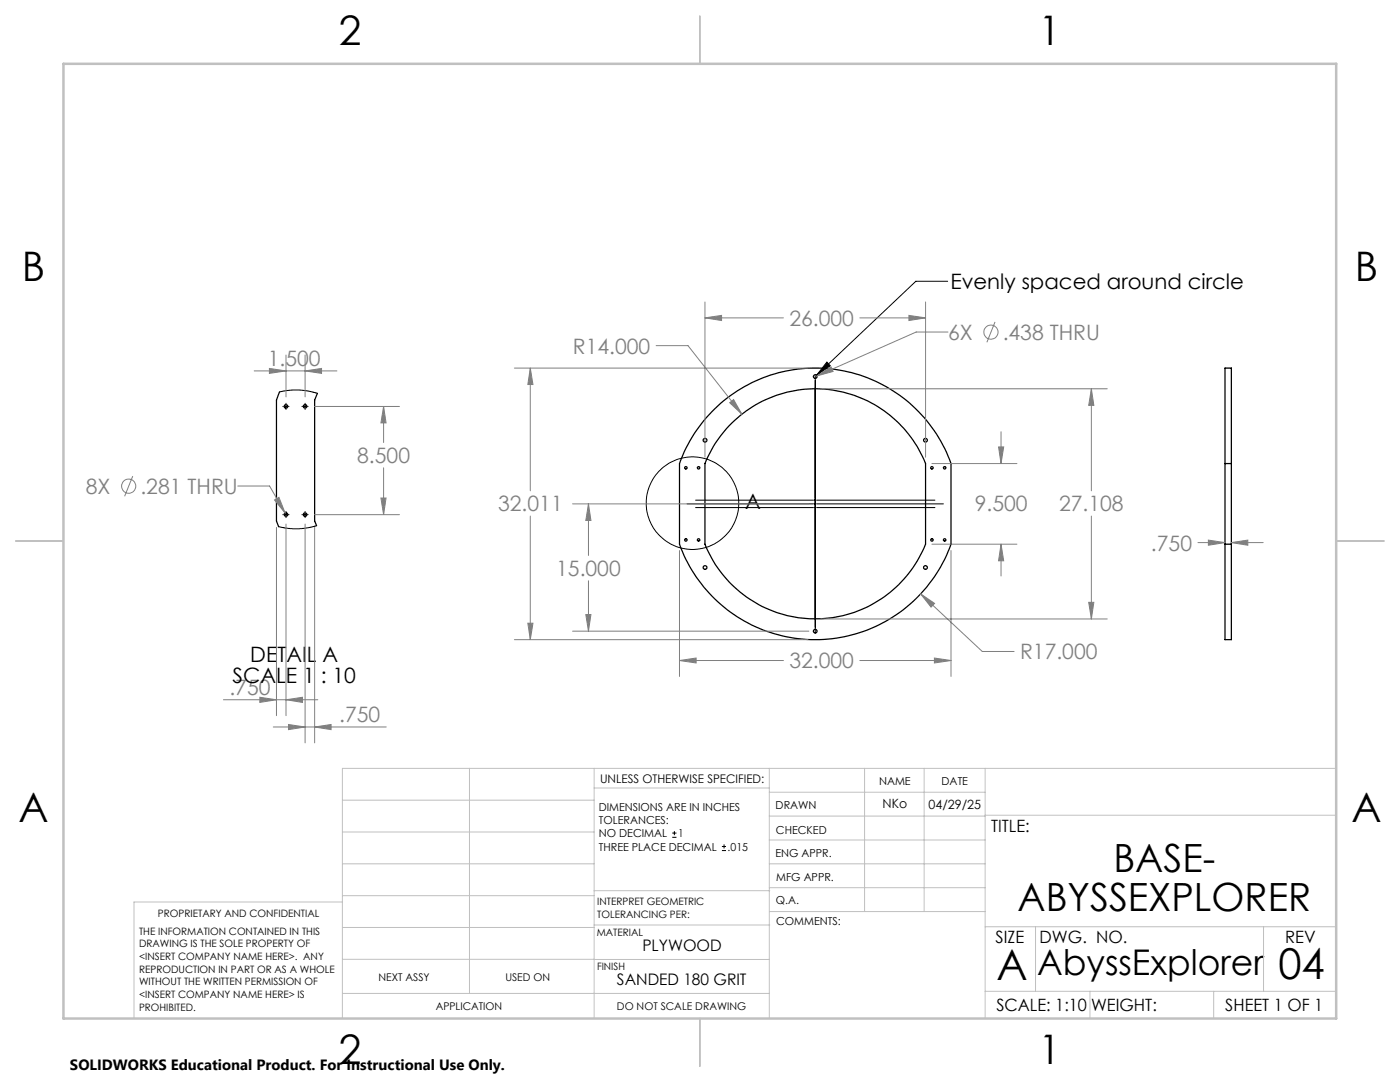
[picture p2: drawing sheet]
<svg xmlns="http://www.w3.org/2000/svg" width="279mm" height="216mm" viewBox="0 0 279 216" stroke-linecap="round" stroke-linejoin="round" font-family="sans-serif">
<g fill="none" stroke="#000" stroke-width=".25">
<path d="M55.8 78.2l-.6 1.6v24.2l.4 1.1M63.4 78.5l-.6 1.3v24.2l.4 .9M142.1 82.1a28.8 28.8 0 0 1 47.7 10.4v16.1a28.8 28.8 0 0 1-27.1 19 28.8 28.8 0 0 1-27.1-19v-16.1a28.6 28.6 0 0 1 6.5-10.4zM145.5 84.9a23.7 23.7 0 0 1 39.2 7.6v16.1a23.7 23.7 0 0 1-22 14.9 23.7 23.7 0 0 1-22-14.9v-16.1a22.8 22.8 0 0 1 4.8-7.6zM244.5 92.5v-19.1h1.2v19.1M244.5 92.5h1.2M244.5 92.5v16.1M245.7 92.5v16.1M244.5 108.6v19h1.2v-19M244.5 108.6h1.2"/>
<circle cx="162.7" cy="75.1" r=".36"/>
<circle cx="57.1" cy="81.1" r=".35"/>
<circle cx="60.9" cy="81.1" r=".35"/>
<circle cx="136.9" cy="93.3" r=".25"/>
<circle cx="139.4" cy="93.3" r=".25"/>
<circle cx="140.7" cy="87.8" r=".37"/>
<circle cx="184.7" cy="87.8" r=".37"/>
<circle cx="186" cy="93.3" r=".25"/>
<circle cx="188.5" cy="93.3" r=".25"/>
<circle cx="57.1" cy="102.7" r=".35"/>
<circle cx="60.9" cy="102.7" r=".35"/>
<circle cx="136.9" cy="107.7" r=".25"/>
<circle cx="139.4" cy="107.7" r=".25"/>
<circle cx="140.7" cy="113.2" r=".37"/>
<circle cx="184.7" cy="113.2" r=".37"/>
<circle cx="186" cy="107.7" r=".25"/>
<circle cx="188.5" cy="107.7" r=".25"/>
<circle cx="162.7" cy="125.9" r=".36"/>
</g>
<g fill="none" stroke="#000" stroke-width=".2">
<path d="M189.1 56.1h-6.3l-19.9 18.8M55.8 78.2l2-.3 2.1-.1 1.5 .2 2 .5M162.7 75v51.1M165 72.2l.7 .8-2.8 1.9zM56.4 81.1h.2M56.8 81.1h.5M57.1 80.5v.1M57.1 80.8v.6M57.1 81.6v.1M57.6 81.1h.1M60.3 81.1h.1M60.6 81.1h.5"/>
<path d="M60.9 80.5v.1M60.9 80.8v.6M60.9 81.6v.1M61.4 81.1h.1M138.8 99.8h23.5M162.5 99.8h.4M163.1 99.8h23.5M56.4 102.7h.2M56.8 102.7h.5M57.1 102.1v.1M57.1 102.4v.5M57.1 103.2v.1"/>
<path d="M57.6 102.7h.1M60.3 102.7h.1M60.6 102.7h.5M60.9 102.1v.1M60.9 102.4v.5M60.9 103.2v.1M61.4 102.7h.1M63.2 104.9l-1.6 .4-1.8 .2-2.3-.1-1.9-.3M137.1 100.5h25.2M138.8 101.3h23.5M162.5 101.3h.4M162.5 100.5h.4"/>
<path d="M163.1 101.3h23.5M163.1 100.5h25.2M134.2 167.1h.8M134.2 166.2h.8M134.6 165.8v.9M144.1 169.7h.8M144.1 168.9h.8M144.5 168.5v.8"/>
<circle cx="138.2" cy="100.4" r="9.2"/>
</g>
<g fill="none" stroke="#808080" stroke-width=".2">
<path d="M50.7 74h16.5M53.8 73.5l3.3 .5-3.3 .5zM57.1 70.8v8.4M60.9 74l3.3-.5v1zM60.9 70.8v8.4M102.7 73.4h58.6M105.8 73.4l.6 3.3h-1.1zM105.8 73.4v24.5M131 69h6.3l10.8 13.7M140.7 63.4l3.3-.5v1.1zM140.7 60.3v30.9M140.7 63.4h15.7"/>
<path d="M163.1 75l2.7-1.8 .5 .9zM163.8 77.6h57.2M171.6 63.4h13.1M181.4 62.9l3.3 .5-3.3 .6zM184.7 60.3v30.9M189.2 66.3h-6.4l-19.7 8.7M198.6 64.2l-1.6 4.1M217.8 77.6l.5 3.3h-1zM217.8 77.6v20.3M26.5 95l-1.6 4M47.4 97h6.4l3.1 5.4M54.8 99.8l.9-.6 1.2 3.2z"/>
<path d="M62.8 81.1h16.9M76 99.4h1l-.4 3.3zM76.6 81.1l.4 3.3h-1zM76.6 81.1v7.2M76.6 93.3v9.4M145.6 80.4l.8-.7 1.7 3zM186 92.5h17M199.3 89.2h1l-.5 3.3zM199.8 86.1v6.4M55.2 105.2v37.6M57.1 104.6v38.2M60.9 104.6v43.6"/>
<path d="M62.8 102.7h16.9M62.8 105.2v43M105.8 103v24.6M114.3 100.5h47.1M117.4 100.5l.5 3.4h-1zM117.4 100.5v10.3M117.4 115.9v10M135.6 109.9v25.1M183.7 118.5l2.8 1.9-.7 .7zM183.7 118.5l12.3 11.5h6.4M186 108.6h17M189.8 109.9v25.1"/>
<path d="M199.8 108.6l.5 3.3h-1zM199.8 108.6v6.3M217.8 103v20.5M239.1 108.3h5.4M241.2 107.8l3.3 .5-3.3 .5zM245.7 108.3l3.3-.5v1zM245.7 108.3h6.4M44.6 139.6h18.8M51.9 139.1l3.3 .5-3.3 .6zM57.1 139.6l3.3-.5v1.1zM102.7 127.6h58.6M105.3 124.4h1.1l-.6 3.2z"/>
<path d="M114.3 125.9h47.1M116.9 122.6h1l-.5 3.3zM135.6 131.8l3.3-.5v1zM135.6 131.8h20.8M163.8 123.5h57.2M171.6 131.8h18.2M186.5 131.3l3.3 .5-3.3 .5zM217.3 120.2h1l-.5 3.3zM54.5 145.1h22.6M57.6 144.6l3.3 .5-3.3 .5zM62.8 145.1l3.3-.5v1z"/>
<circle cx="197.8" cy="66.3" r="1.42"/>
<circle cx="25.7" cy="97" r="1.42"/>
</g>
<path d="M162.7 114.9v-28.8" fill="none" stroke="#000" stroke-width=".2" stroke-dasharray="15.2 1.3 1.3 1.3" stroke-dashoffset="2.8" stroke-linecap="butt"/>
<g fill="none" stroke="#c0c0c0" stroke-width=".2">
<path d="M68.3 159.7h50.3M93.7 153.3v44.9M118.6 153.3v49.9M118.6 157.2h34.9M153.5 153.3v49.9M153.5 158.1h43.1M172.5 153.3v28.6M184.4 153.3v28.6M196.6 153.3v49.9M266.7 153.3h-198.4v49.9M68.3 178.7h50.3M68.3 172.4h50.3"/>
<path d="M68.3 166h50.3M68.3 180h-41.6v23.2M118.6 177.7h35M153.5 167.6h43.1M153.5 162.8h43.1M153.5 172.4h43.1M153.5 177.1h43.1M196.6 162.7h70.1M68.3 198.2h85.2M68.3 191.4l85.2 .1M68.3 185.1h50.3M118.6 184.6h35"/>
<path d="M153.6 181.9h43M196.6 197.8h70.1M196.6 184.9h70.1M206.7 184.9v12.9M217.5 197.8v5.4M242.2 197.8v5.4M252.2 184.9v12.9"/>
</g>
<path d="M139.7 3.2v9.5M3.1 107.9h9.6M266.7 107.9h9.5M139.7 203.2v9.6" fill="none" stroke="#c0c0c0" stroke-width=".25"/>
<path d="M12.7 12.7h254v190.5h-254z" fill="none" stroke="#c0c0c0" stroke-width=".5"/>
<path d="M165 72.2l.7 .8-2.8 1.9z" fill="#000"/>
<g fill="#808080">
<path d="M199.8 108.6l.5 3.3h-1zM199.3 89.2h1l-.5 3.3zM183.7 118.5l2.1 2.6 .7-.7zM135.6 131.8l3.3-.5v1zM186.5 131.3l3.3 .5-3.3 .5zM140.7 63.4l3.3-.5v1.1zM181.4 62.9l3.3 .5-3.3 .6zM105.8 73.4l.6 3.3h-1.1zM105.3 124.4h1.1l-.6 3.2zM217.3 120.2h1l-.5 3.3zM217.8 77.6l.5 3.3h-1zM145.6 80.4l2.5 2.3-1.7-3zM163.1 75l3.2-.9-.5-.9zM117.4 100.5l.5 3.4h-1zM116.9 122.6h1l-.5 3.3zM245.7 108.3l3.3-.5v1zM241.2 107.8l3.3 .5-3.3 .5zM54.8 99.8l2.1 2.6-1.2-3.2zM53.8 73.5l3.3 .5-3.3 .5zM60.9 74l3.3-.5v1zM76.6 81.1l.4 3.3h-1zM76 99.4h1l-.4 3.3z"/>
<path d="M57.6 144.6l3.3 .5-3.3 .5zM62.8 145.1l3.3-.5v1z"/>
<path d="M57.1 139.6l3.3-.5v1.1zM51.9 139.1l3.3 .5-3.3 .6z"/>
</g>
<g font-size="8.5">
<text x="198.9" y="195.5">A</text>
<text x="255.1" y="195.4">04</text>
</g>
<g font-size="8.1">
<text x="67.6" y="8.9">2</text>
<text x="207.3" y="8.9">1</text>
<text x="4.4" y="56.1">B</text>
<text x="270.4" y="56.1">B</text>
<text x="3.7" y="164.1">A</text>
<text x="269.7" y="164.1">A</text>
<text x="67.6" y="212.4">2</text>
<text x="207.3" y="212.4">1</text>
</g>
<g font-size="7.8">
<text x="222.2" y="174">BASE-</text>
<text x="203.1" y="181.7">ABYSSEXPLORER</text>
</g>
<text font-size="7.1" x="207" y="194.6">AbyssExplorer</text>
<g font-size="4.2">
<text x="189.7" y="57.7">Evenly spaced around circle</text>
<text x="148.7" y="101.6">A</text>
<text x="46.4" y="136.2">SCALE 1 : 10</text>
<text x="49.9" y="132">DETAIL A</text>
</g>
<g font-size="4.2" fill="#808080">
<text x="157.5" y="65">26.000</text>
<text x="114.3" y="70.6">R14.000</text>
<text x="189.2" y="67.8">6X</text>
<text x="200.1" y="67.8">.438 THRU</text>
<text x="53.4" y="73.1">1.500</text>
<text x="71.3" y="92.4">8.500</text>
<text x="17.1" y="98.6">8X</text>
<text x="28" y="98.5">.281 THRU</text>
<text x="99.4" y="102">32.011</text>
<text x="194.5" y="102">9.500</text>
<text x="211.4" y="102">27.108</text>
<text x="229.7" y="109.9">.750</text>
<text x="111" y="114.9">15.000</text>
<text x="203.6" y="131.6">R17.000</text>
<text x="157.5" y="133.4">32.000</text>
<text x="45.8" y="138.7">.750</text>
<text x="67.7" y="144.1">.750</text>
</g>
<g font-size="3.4">
<text x="197.8" y="166">TITLE:</text>
<text x="198.7" y="188.1">SIZE</text>
<text x="207.5" y="188.1">DWG. NO.</text>
<text x="256.5" y="188.2">REV</text>
<text x="198.8" y="201.7">SCALE: 1:10</text>
<text x="217.7" y="201.8">WEIGHT:</text>
<text x="244.5" y="201.7">SHEET 1 OF 1</text>
</g>
<g font-size="3.2">
<text x="128.2" y="189.8">PLYWOOD</text>
<text x="123.1" y="196.6">SANDED 180 GRIT</text>
</g>
<text font-size="3" x="14" y="213.5">SOLIDWORKS Educational Product. For Instructional Use Only.</text>
<g font-size="2.5">
<text x="176.1" y="161.3">NKo</text>
<text x="185.3" y="161.4">04/29/25</text>
</g>
<text font-size="2.4" x="119.8" y="156.2">UNLESS OTHERWISE SPECIFIED:</text>
<g font-size="2.2">
<text x="119.5" y="161.8">DIMENSIONS ARE IN INCHES</text>
<text x="154.8" y="161.4">DRAWN</text>
<text x="175.4" y="156.6">NAME</text>
<text x="187.9" y="156.7">DATE</text>
<text x="119.5" y="164.4">TOLERANCES:</text>
<text x="119.5" y="167.1">NO DECIMAL</text>
<text x="135.3" y="167.1">1</text>
<text x="154.9" y="166.3">CHECKED</text>
<text x="119.5" y="169.7">THREE PLACE DECIMAL</text>
<text x="145.2" y="169.7">.015</text>
<text x="154.8" y="171">ENG APPR.</text>
<text x="154.9" y="175.7">MFG APPR.</text>
<text x="154.9" y="180.4">Q.A.</text>
<text x="154.9" y="184.6">COMMENTS:</text>
</g>
<g font-size="2.1">
<text x="75.5" y="195.7">NEXT ASSY</text>
<text x="100.9" y="195.7">USED ON</text>
<text x="86.9" y="201.5">APPLICATION</text>
<text x="123.1" y="201.6">DO NOT SCALE DRAWING</text>
</g>
<g font-size="2">
<text x="31.5" y="182.9">PROPRIETARY AND CONFIDENTIAL</text>
<text x="119.2" y="180.6">INTERPRET GEOMETRIC</text>
<text x="119.2" y="183.1">TOLERANCING PER:</text>
<text x="27.8" y="186.5">THE INFORMATION CONTAINED IN THIS</text>
<text x="27.8" y="189">DRAWING IS THE SOLE PROPERTY OF</text>
<text x="27.8" y="191.6">&lt;INSERT COMPANY NAME HERE&gt;. ANY</text>
<text x="119.1" y="186.7">MATERIAL</text>
<text x="27.8" y="194.1">REPRODUCTION IN PART OR AS A WHOLE</text>
<text x="27.8" y="196.6">WITHOUT THE WRITTEN PERMISSION OF</text>
<text x="119.1" y="193.5">FINISH</text>
<text x="27.8" y="199.1">&lt;INSERT COMPANY NAME HERE&gt; IS</text>
<text x="27.8" y="201.7">PROHIBITED.</text>
</g>
</svg>
